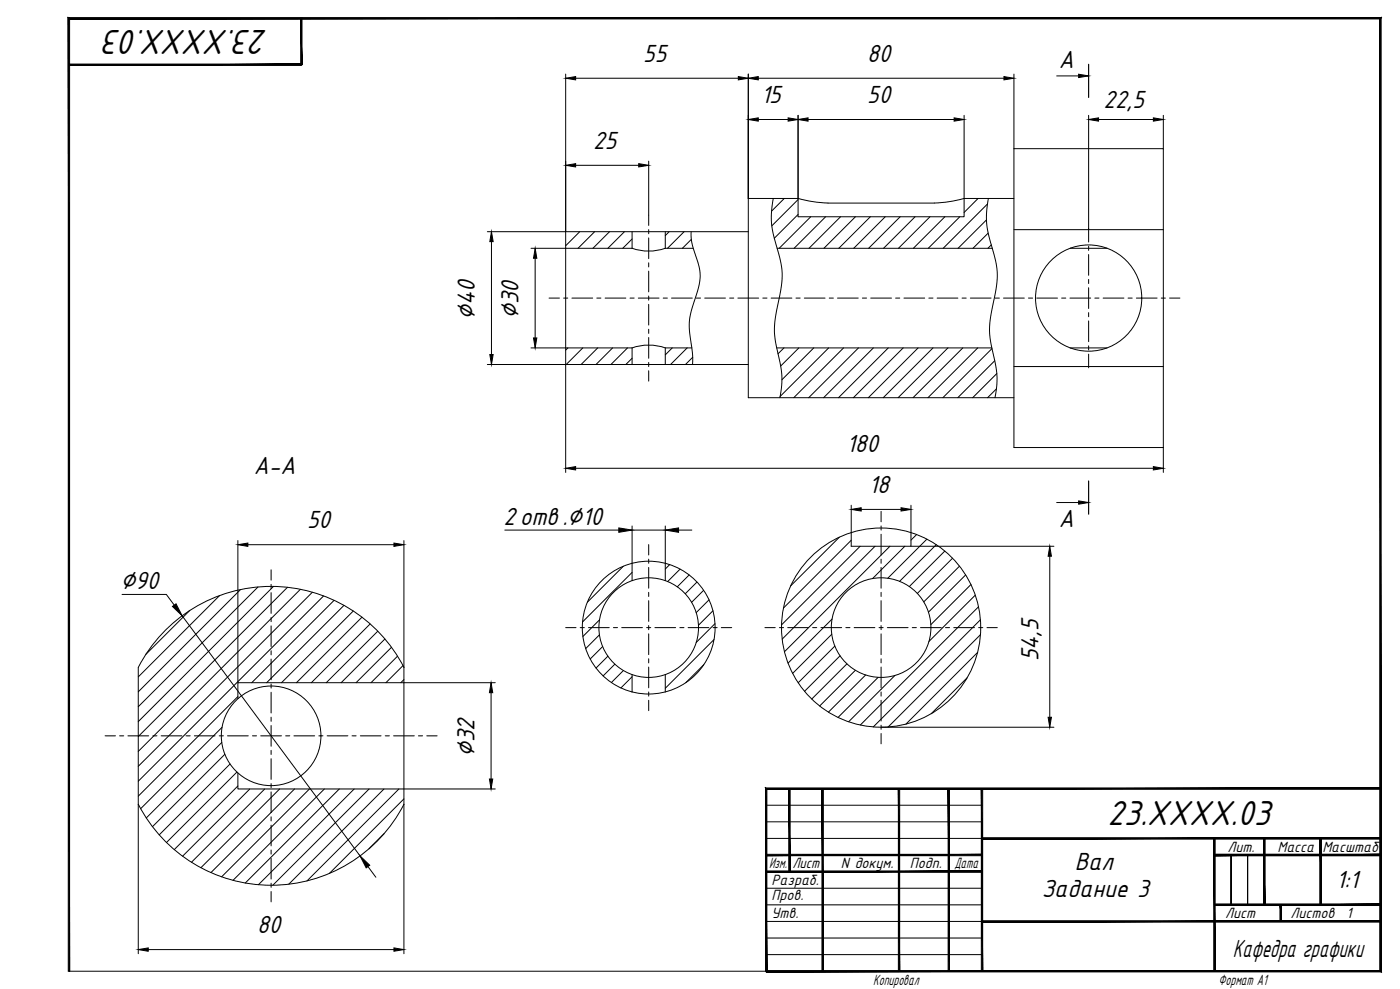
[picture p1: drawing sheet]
<svg xmlns="http://www.w3.org/2000/svg" width="841mm" height="594mm" viewBox="0 0 841 594" stroke-linecap="round" stroke-linejoin="round" font-family="sans-serif">
<!-- layer: 0 -->
<g fill="#000" stroke="#000" stroke-width=".6">
<path d="M181 11v28v-28zM181 11v28z"/>
<path d="M41 38v1l140-1zM41 39l140-1v1z"/>
<path d="M570 474v109v-109zM570 474v109z"/>
<path d="M460 513v1l130-1zM460 514l130-1v1z"/>
<path d="M590 503v1l239-1zM590 504l239-1v1z"/>
<path d="M730 513v1l99-1zM730 514l99-1v1z"/>
<path d="M730 513v1l99-1zM730 514l99-1v1z"/>
<path d="M729 504l1 79v-79zM729 504l1 79h-1z"/>
<path d="M759 504l1 40v-40zM759 504l1 40h-1z"/>
<path d="M759 504l1 40v-40zM759 504l1 40h-1z"/>
<path d="M793 504l1 40v-40zM793 504l1 40h-1z"/>
<path d="M793 504l1 40v-40zM793 504l1 40h-1z"/>
<path d="M460 523v1l130-1zM460 524l130-1v1z"/>
<path d="M474 474v50h1zM474 474h1v50z"/>
<path d="M590 553v1l239-1zM590 554l239-1v1z"/>
<path d="M730 543v1l99-1zM730 544l99-1v1z"/>
<path d="M730 543v1l99-1zM730 544l99-1v1z"/>
<path d="M769 544l1 9v-9zM769 544l1 9h-1z"/>
<path d="M769 544l1 9v-9zM769 544l1 9h-1z"/>
<path d="M41 11v572h1zM41 11h1v572zM41 11h1h788zM42 11h788h-1zM830 11h-1l1 573zM829 11l1 573-1-1zM460 584h370l-1-1zM460 583h369l-369 1z"/>
<path d="M460 473v110h1zM460 473l1 1v109zM460 473l1 1 368-1zM461 474l368-1v1z"/>
<path d="M494 474v109h1zM494 474h1v109z"/>
<path d="M540 474v109zM540 474v109z"/>
<path d="M590 474v109zM590 474v109z"/>
</g>
<path d="M460 484h130M460 494h130M460 504h130M460 534h130M460 544h130M460 553h130M740 544v-30v30M749 544v-30v30M460 563h130M460 573h130M41 583h419" fill="none" stroke="#000" stroke-width=".6"/>
<g fill="none" stroke="#000" stroke-width=".6">
<path d="M390 129v6M390 138v2M654 137v8M390 143v12M390 158v2M654 148v2M654 153v12M330 179h6M339 179h2M344 179h12M359 179h2M364 179h12"/>
<path d="M378 179h3M383 179h13M390 163v12M390 178v2M398 179h3M403 179h13M418 179h3M423 179h13M438 179h3M443 179h13M458 179h3M463 179h13"/>
<path d="M478 179h3M483 179h13M498 179h3M503 179h13M518 179h3M523 179h13M538 179h3M543 179h12M558 179h2M563 179h12M578 179h2M583 179h12"/>
<path d="M598 179h2M603 179h12M618 179h2M623 179h12M638 179h2M643 179h12M654 168v2M654 173v12M658 179h2M663 179h12M678 179h2M683 179h12"/>
<path d="M698 179h2M703 179h6M390 183v12M390 198v2M654 188v2M654 193v12M390 203v12M390 218v2M654 208v2M654 213v8M390 223v6M529 307v6"/>
<path d="M529 316v2M390 327v6M390 336v2M529 321v12M529 336v2M163 342v7M163 351v3M163 356v12M390 341v12M390 356v2M529 341v12M529 356v2"/>
<path d="M163 371v2M163 376v12M340 377h6M349 377h2M354 377h12M368 377h3M373 377h13M388 377h3M390 361v12M390 376v2M393 377h13M408 377h3"/>
<path d="M413 377h13M428 377h3M433 377h7M459 377h7M468 377h3M473 377h13M488 377h3M493 377h13M508 377h3M513 377h13M528 377h3M529 361v12"/>
<path d="M529 376v2M533 377h13M548 377h2M553 377h12M568 377h2M573 377h12M588 377h2M593 377h6M163 391v2M163 396v12M390 381v12M390 396v2"/>
<path d="M529 381v12M529 396v2M163 411v2M163 416v12M390 401v12M390 416v2M529 401v12M529 416v2M163 431v2M163 436v12M390 421v6M529 421v12"/>
<path d="M529 436v2M63 442h6M72 442h2M77 442h12M92 442h2M97 442h12M112 442h2M117 442h12M132 442h2M137 442h12M152 442h2M157 442h12"/>
<path d="M163 451v2M163 456v12M172 442h2M177 442h12M192 442h2M197 442h12M211 442h3M216 442h13M231 442h3M236 442h13M251 442h3M256 442h7"/>
<path d="M529 441v6M163 471v2M163 476v12M163 491v2M163 496v12M163 511v2M163 516v12M163 531v2M163 536v6"/>
</g>
<g fill="none" stroke="#000" stroke-width=".6">
<path d="M609 89h90v180h-90zM479 119v11h100v-11M479 119h-29v120h159M479 119l10 2 8 1h64l10-1 8-2M579 119h30M380 139v10M400 139v10M450 139h-110v80h110M609 138h90M340 149h40M380 149l4 1 6 1 5-1 5-1M400 149h16"/>
<path d="M467 149h129M643 149h22M340 209h40M380 209v10M380 209l4-1 6-1 5 1 5 1M400 209v10M400 209h16M467 209h129M643 209h22M609 220h90M511 320v8h36v-8M380 338v11"/>
<path d="M400 338v11M100 378a90 90 0 0 1 143 23v82a90 90 0 0 1-160 0v-82l7-11zM243 410h-100v10M380 405v11M400 405v11M143 464v10h100"/>
<circle cx="654" cy="179" r="32"/>
<circle cx="390" cy="377" r="40"/>
<circle cx="390" cy="377" r="30"/>
<circle cx="529" cy="377" r="60"/>
<circle cx="529" cy="377" r="30"/>
<circle cx="163" cy="442" r="30"/>
</g>
<g fill="none" stroke="#000" stroke-width=".6">
<path d="M465 119a53 53 0 0 0 2 30 51 51 0 0 1 0 34 51 51 0 0 0 0 26l3 17v5l-2 8M471 119l-8 8M479 120l-15 16M588 119l-9 9M594 119a52 52 0 0 0 2 30 51 51 0 0 1 1 34 51 51 0 0 0-1 26l3 17v5l-1 8M348 139l-8 9M357 139l-10 10M366 139l-10 10M375 139l-10 10M402 139l-2 3M411 139l-10 10M415 139v5l2 6a32 32 0 0 1 2 24l-4 13-1 7v6l2 13v6"/>
<path d="M479 129l-14 14M487 130l-19 19M496 130l-19 19M505 130l-19 19M514 130l-19 19M523 130l-19 19M532 130l-19 19M541 130l-19 19M550 130l-19 19M559 130l-19 19M568 130l-19 19M577 130l-19 19"/>
<path d="M593 132l-17 17M593 123l-26 26M380 144l-6 5M415 144l-5 5M594 140l-9 9M595 147l-2 2M341 209l-1 1M350 209l-10 10M359 209l-10 10M368 209l-10 10M377 209l-10 10M380 215l-4 4"/>
<path d="M404 209l-4 4M413 209l-10 10M416 215l-4 4M471 209l-4 4M480 209l-11 11M489 209l-19 19M498 209l-29 29M507 209l-30 30M516 209l-30 30M525 209l-30 30M534 209l-30 30M543 209l-30 30"/>
<path d="M552 209l-30 30M561 209l-30 30M569 209l-29 30M578 209l-30 30M587 209l-30 30M596 209l-30 30M598 217l-23 22M599 234l-6 5M599 224l-15 15M402 339l-2 3M504 323l-29 29M511 325l-40 40"/>
<path d="M517 328l-48 47M526 328l-56 56M535 328l-64 64M544 328l-20 20M551 321l-4 3M557 324l-24 23M562 327l-22 22M568 331l-22 21M572 335l-21 21M132 358l-49 49M144 354l-61 62M155 353l-72 72"/>
<path d="M164 352l-81 81M173 353l-90 89M180 354l-97 97M188 356l-105 104M194 358l-111 111M374 340l-21 22M380 344l-30 30M409 342l-8 7M414 345l-7 8M419 350l-7 7M423 355l-8 7M576 340l-21 22"/>
<path d="M580 345l-22 23M583 351l-24 24M586 357l-28 28M114 367l-26 26M201 361l-50 49M207 364l-47 46M212 367l-43 43M217 371l-39 39M222 375l-35 35M227 379l-31 31M360 372l-10 10M426 360l-8 8"/>
<path d="M428 367l-8 9M429 375l-11 11M500 372l-27 26M588 364l-71 72M589 372l-64 65M231 384l-26 26M235 389l-21 21M239 394l-16 16M242 400l-10 10M360 381l-8 9M362 388l-7 8M365 394l-7 7"/>
<path d="M369 399l-7 7M423 399l-11 11M429 384l-29 29M500 381l-24 24M502 388l-23 22M505 394l-22 21M509 399l-21 21M587 392l-43 43M589 381l-55 56M143 418l-60 60M243 408l-2 2M374 403l-7 7"/>
<path d="M380 407l-7 6M380 415v1M514 403l-22 21M520 405l-22 23M528 407l-25 24M538 406l-28 28M581 407l-22 22M133 437l-49 49M133 446l-45 45M135 453l-43 44M138 459l-42 42M142 464l-42 42"/>
<path d="M143 472l-38 38M150 474l-40 40M159 474l-44 44M168 474l-47 47M177 474l-50 50M186 474l-53 53M195 474l-55 55M204 474l-57 56M213 474l-58 57M222 474l-58 58M231 474l-58 57M240 474l-56 55"/>
<path d="M243 480l-45 45M231 501l-9 9"/>
</g>
<g fill="none" stroke="#000" stroke-width=".6">
<path d="M340 44v95h-47M346 47h98M450 44v75M456 47h147M609 44v45M635 46h13M456 72h17M479 69v50M485 72h88M579 69v50M654 69v69M660 72h33"/>
<path d="M699 69v20M346 99h38M390 97v32M295 145v68M319 149h21M321 155v48M293 219h47v65M319 209h21M699 269v15M346 281h347M303 318h69M380 316v22"/>
<path d="M380 318h20M400 316v22M408 318h8M511 303v17M517 306h24M547 303v17M635 302h13M143 325v85M149 327h88M243 325v76M547 328h86M631 334v97"/>
<path d="M73 357h27l5 6M109 370l107 144M243 410h55M295 416v52M529 437h104M243 474h55M83 483v90M243 483v90M221 521l5 6M89 570h148"/>
</g>
<g fill="#000" stroke="#000" stroke-width=".6">
<path d="M340 47l6-1v2zM444 46l6 1-6 1zM450 47l6-1v2zM603 46l6 1-6 1zM648 45l6 1-6 1zM450 72l6-1v2zM473 71l6 1-6 1zM479 72l6-1v2zM573 71l6 1-6 1zM654 72l6-1v2zM693 71l6 1-6 1zM340 99l6-1v2z"/>
<path d="M384 98l6 1-6 1zM295 139l1 6h-2zM321 149l1 6h-2zM294 213h2l-1 6zM320 203h2l-1 6zM340 281l6-1v2zM693 280l6 1-6 1zM372 317l8 1-8 2zM400 318l8-1v3zM511 306l6-1v2zM541 305l6 1-6 1zM648 301l6 1-6 1z"/>
<path d="M143 327l6-1v2zM237 326l6 1-6 1zM631 328l1 6h-2zM104 364l2-1 3 7zM295 410l1 6h-2zM630 431h2l-1 6zM294 468h2l-1 6zM216 514l6 6-2 1zM83 570l6-1v2zM237 569l6 1-6 1z"/>
</g>
<path d="M654 39v20M654 289v20" fill="none" stroke="#000" stroke-width=".7"/>
<g font-size="23.2">
<text x="161" y="18" transform="rotate(-180 161 18)">23.XXXX.03</text>
<text x="665" y="495">23.XXXX.03</text>
</g>
<g font-size="16.6">
<text x="386" y="37">55</text>
<text x="521" y="37">80</text>
<text x="636" y="41">A</text>
<text x="457" y="62">15</text>
<text x="521" y="62">50</text>
<text x="663" y="65">22,5</text>
<text x="356" y="89">25</text>
<text x="312" y="192" transform="rotate(-90 312 192)">∅30</text>
<text x="285" y="192" transform="rotate(-90 285 192)">∅40</text>
<text x="509" y="271">180</text>
<text x="153" y="285">A-A</text>
<text x="522" y="296">18</text>
<text x="184" y="317">50</text>
<text x="303" y="315">2отв.∅10</text>
<text x="636" y="316">A</text>
<text x="72" y="354">∅90</text>
<text x="624" y="397" transform="rotate(-90 624 397)">54,5</text>
<text x="285" y="455" transform="rotate(-90 285 455)">∅32</text>
<text x="646" y="523">Вал</text>
<text x="803" y="534">1:1</text>
<text x="626" y="539">Задание 3</text>
<text x="155" y="560">80</text>
<text x="741" y="575">Кафедра графики</text>
</g>
<g font-size="9.9">
<text x="737" y="512">Лит.</text>
<text x="767" y="512">Масса</text>
<text x="794" y="512">Масштаб</text>
<text x="462" y="522">Изм.</text>
<text x="476" y="522">Лист</text>
<text x="505" y="522">N докум.</text>
<text x="547" y="522">Подп.</text>
<text x="573" y="522">Дата</text>
<text x="464" y="532">Разраб.</text>
<text x="464" y="541">Пров.</text>
<text x="464" y="552">Утв.</text>
<text x="736" y="552">Лист</text>
<text x="775" y="552">Листов</text>
<text x="809" y="552">1</text>
<text x="525" y="591">Копировал</text>
<text x="732" y="591">Формат А1</text>
</g>
</svg>
